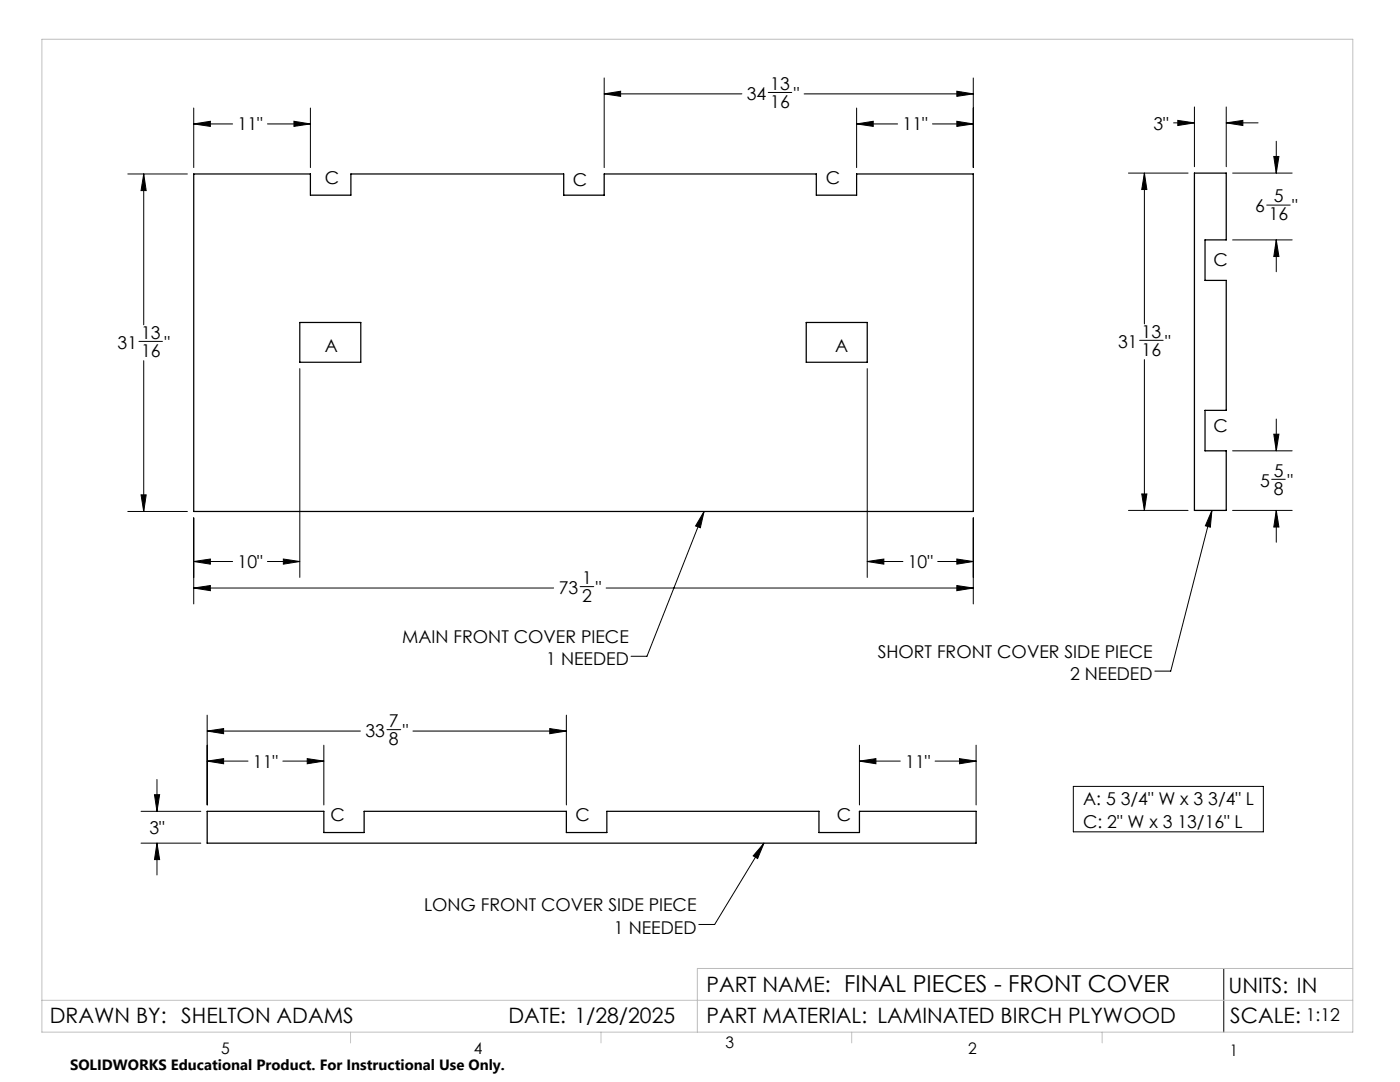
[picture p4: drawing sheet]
<svg xmlns="http://www.w3.org/2000/svg" width="279mm" height="216mm" viewBox="0 0 279 216" stroke-linecap="round" stroke-linejoin="round" font-family="sans-serif">
<path d="M38.7 34.7h23.2v4.2h8.1v-4.2h42.5v4.2h8.1v-4.2h42.3v4.2h8.1v-4.2h23.2v67.4h-155.5zM238.4 34.5h6.3v13.4h-4.2v8.1h4.2v25.9h-4.2v8.1h4.2v11.8h-6.3zM59.8 64.3h12.2v8h-12.2zM160.9 64.3h12.2v8h-12.2zM41.3 161.9h23.3v4.2h8.1v-4.2h40.3v4.2h8.1v-4.2h42.3v4.2h8.1v-4.2h23.3v6.3h-153.5z" fill="none" stroke="#000" stroke-width=".25"/>
<g fill="none" stroke="#000" stroke-width=".2">
<path d="M120.6 18.7l3.3-.5v1zM120.6 15.6v17.8M120.6 18.7h27.5M153.3 18.5h4.7M160.5 18.7h33.7M191 18.2l3.2 .5-3.2 .5zM194.2 15.6v17.8M25.5 34.7h11.9M28.7 34.7l.5 3.3h-1zM28.7 34.7v30.1M38.7 24.7l3.3-.5v1zM38.7 24.7h7.7"/>
<path d="M38.7 21.6v11.8M53.4 24.7h8.5M58.7 24.2l3.2 .5-3.2 .5zM61.9 21.6v11.8M171 24.7l3.3-.5v1zM171 21.6v11.8M171 24.7h8.1M186.1 24.7h8.1M191 24.2l3.2 .5-3.2 .5zM225.2 34.5h11.9M228.4 34.5l.5 3.3h-1zM228.4 34.5v30.1"/>
<path d="M234.2 24.5h4.2M235.1 24l3.3 .5-3.3 .5zM238.4 21.3v12M244.7 24.5l3.3-.5v1zM244.7 21.3v12M244.7 24.5h6.4M246 34.5h11.9M254.2 31.2h1l-.5 3.3zM254.7 28.2v6.3M246 47.9h11.9M252.8 40.9h4.7M254.7 47.9l.5 3.3h-1z"/>
<path d="M254.7 47.9v6.3M27.7 68.1h4.7M28.7 72v30.1M59.8 73.6v41.6M173.1 73.6v41.6M227.4 67.9h4.7M228.4 71.8v30M28.2 98.7h1l-.5 3.4zM227.9 98.6h1l-.5 3.2zM246 90h11.9M253.8 95.6h2.7M254.2 86.6h1l-.5 3.4z"/>
<path d="M254.7 83.6v6.4M25.5 102.1h11.9M38.7 117.3l3.3-.5v1.1zM38.7 112l3.3-.5v1.1zM38.7 103.3v17.2M38.7 117.3h71.8M38.7 112h7.7M53.4 112h6.4M56.6 111.5l3.2 .5-3.2 .6zM115.8 117.1h2.7M121 117.3h73.2M140.5 102.1l-.7 3.2-1-.3z"/>
<path d="M140.5 102.1l-11.4 28.9h-3.2M173.1 112l3.3-.5v1.1zM173.1 112h7.1M187.1 112h7.1M191 116.8l3.2 .5-3.2 .6zM191 111.5l3.2 .5-3.2 .6zM194.2 103.3v17.2M225.2 101.8h11.9M241.9 101.8l-.4 3.4-.9-.3zM241.9 101.8l-8.3 32.1h-3.1M246 101.8h11.9M254.7 101.8l.5 3.4h-1z"/>
<path d="M254.7 101.8v6.4M30.8 158.6h1.1l-.6 3.3zM31.3 155.5v6.4M41.3 145.9l3.3-.5v1zM41.3 151.9l3.3-.5v1zM41.3 151.9h8.2M41.3 142.7v17.9M41.3 145.9h30.6M56.4 151.9h8.2M61.3 151.4l3.3 .5-3.3 .5zM64.6 148.7v11.9M77.2 145.6h2.8"/>
<path d="M82.4 145.9h30.6M109.7 145.4l3.3 .5-3.3 .5zM113 142.7v17.9M171.5 151.9l3.3-.5v1zM171.5 148.7v11.9M171.5 151.9h8.2M186.6 151.9h8.2M191.5 151.4l3.3 .5-3.3 .5zM194.8 148.7v11.9M214.2 156.9h37.9v9.1h-37.9zM28.2 161.9h11.9M28.2 168.2h11.9"/>
<path d="M31.3 168.2l.6 3.3h-1.1zM31.3 168.2v6.4M152.5 168.2l-1.3 3.1-.9-.5zM152.5 168.2l-9.9 16.3h-3.1M244.2 193.3v12.7"/>
</g>
<path d="M8.4 7.8h261.6v198.2h-261.6zM8.4 199.6h261.6M270 193.3h-130.8v12.7M70 206v2.1M119.9 206v2.1M170 206v2.1M220 206v2.1" fill="none" stroke="#c0c0c0" stroke-width=".2"/>
<path d="M28.7 34.7l.5 3.3h-1zM28.2 98.7h1l-.5 3.4zM191 24.2l3.2 .5-3.2 .5zM171 24.7l3.3-.5v1zM38.7 117.3l3.3-.5v1.1zM191 116.8l3.2 .5-3.2 .6zM38.7 112l3.3-.5v1.1zM56.6 111.5l3.2 .5-3.2 .6zM191 18.2l3.2 .5-3.2 .5zM120.6 18.7l3.3-.5v1zM38.7 24.7l3.3-.5v1zM58.7 24.2l3.2 .5-3.2 .5zM173.1 112l3.3-.5v1.1zM191 111.5l3.2 .5-3.2 .6zM140.5 102.1l-.7 3.2-1-.3zM191.5 151.4l3.3 .5-3.3 .5zM171.5 151.9l3.3-.5v1zM30.8 158.6h1.1l-.6 3.3zM31.3 168.2l.6 3.3h-1.1zM41.3 145.9l3.3-.5v1zM109.7 145.4l3.3 .5-3.3 .5zM41.3 151.9l3.3-.5v1zM61.3 151.4l3.3 .5-3.3 .5zM152.5 168.2l-1.3 3.1-.9-.5zM228.4 34.5l.5 3.3h-1zM227.9 98.6h1l-.5 3.2zM244.7 24.5l3.3-.5v1zM235.1 24l3.3 .5-3.3 .5zM254.7 47.9l.5 3.3h-1zM254.2 31.2h1l-.5 3.3zM254.2 86.6h1l-.5 3.4zM254.7 101.8l.5 3.4h-1zM241.9 101.8l-.4 3.4-.9-.3z" fill="#000"/>
<g font-size="4.2">
<text x="141" y="198">PART NAME: FINAL PIECES - FRONT COVER</text>
<text x="245.2" y="198.1">UNITS: IN</text>
<text x="10" y="204.1">DRAWN BY: SHELTON ADAMS</text>
<text x="101.5" y="204.1">DATE: 1/28/2025</text>
<text x="141" y="204.1">PART MATERIAL: LAMINATED BIRCH PLYWOOD</text>
<text x="245.5" y="204.2">SCALE:</text>
</g>
<g font-size="3.5">
<text x="153.7" y="17.9">13</text>
<text x="149" y="19.9">34</text>
<text x="153.7" y="21.5">16</text>
<text x="158.4" y="19.9">&quot;</text>
<text x="47.4" y="26">11&quot;</text>
<text x="180.1" y="26">11&quot;</text>
<text x="230.2" y="25.8">3&quot;</text>
<text x="64.8" y="36.7">C</text>
<text x="114.3" y="37.1">C</text>
<text x="164.8" y="36.7">C</text>
<text x="254.2" y="40.4">5</text>
<text x="250.5" y="42.4">6</text>
<text x="253.2" y="44">16</text>
<text x="257.9" y="42.4">&quot;</text>
<text x="242.2" y="53.1">C</text>
<text x="23.5" y="69.6">31</text>
<text x="28.1" y="67.6">13</text>
<text x="28.1" y="71.2">16</text>
<text x="32.8" y="69.6">&quot;</text>
<text x="64.8" y="70.2">A</text>
<text x="166.7" y="70.2">A</text>
<text x="223.2" y="69.4">31</text>
<text x="227.8" y="67.4">13</text>
<text x="227.8" y="71">16</text>
<text x="232.5" y="69.4">&quot;</text>
<text x="242.2" y="86.3">C</text>
<text x="254.2" y="95.1">5</text>
<text x="251.5" y="97.1">5</text>
<text x="254.2" y="98.7">8</text>
<text x="256.9" y="97.1">&quot;</text>
<text x="47.4" y="113.4">10&quot;</text>
<text x="181.2" y="113.4">10&quot;</text>
<text x="111.5" y="118.5">73</text>
<text x="116.2" y="116.5">1</text>
<text x="118.9" y="118.5">&quot;</text>
<text x="116.2" y="120.1">2</text>
<text x="80.3" y="128.3">MAIN FRONT COVER PIECE</text>
<text x="175.2" y="131.2">SHORT FRONT COVER SIDE PIECE</text>
<text x="109" y="132.8">1 NEEDED</text>
<text x="213.6" y="135.7">2 NEEDED</text>
<text x="72.9" y="147.1">33</text>
<text x="77.6" y="145.1">7</text>
<text x="77.6" y="148.7">8</text>
<text x="80.4" y="147.1">&quot;</text>
<text x="50.5" y="153.2">11&quot;</text>
<text x="180.7" y="153.2">11&quot;</text>
<text x="216.2" y="160.6">A: 5 3/4&quot; W x 3 3/4&quot; L</text>
<text x="29.8" y="166.4">3&quot;</text>
<text x="66" y="163.8">C</text>
<text x="114.8" y="163.8">C</text>
<text x="167" y="163.8">C</text>
<text x="216.2" y="165.2">C: 2&quot; W x 3 13/16&quot; L</text>
<text x="84.6" y="181.8">LONG FRONT COVER SIDE PIECE</text>
<text x="122.5" y="186.4">1 NEEDED</text>
<text x="260.6" y="203.8">1:12</text>
</g>
<g font-size="3.2">
<text x="144.8" y="209.2">3</text>
<text x="44.2" y="210.4">5</text>
<text x="94.6" y="210.3">4</text>
<text x="193.2" y="210.3">2</text>
<text x="245.4" y="210.6">1</text>
</g>
<text font-size="3" x="14" y="213.5">SOLIDWORKS Educational Product. For Instructional Use Only.</text>
</svg>
